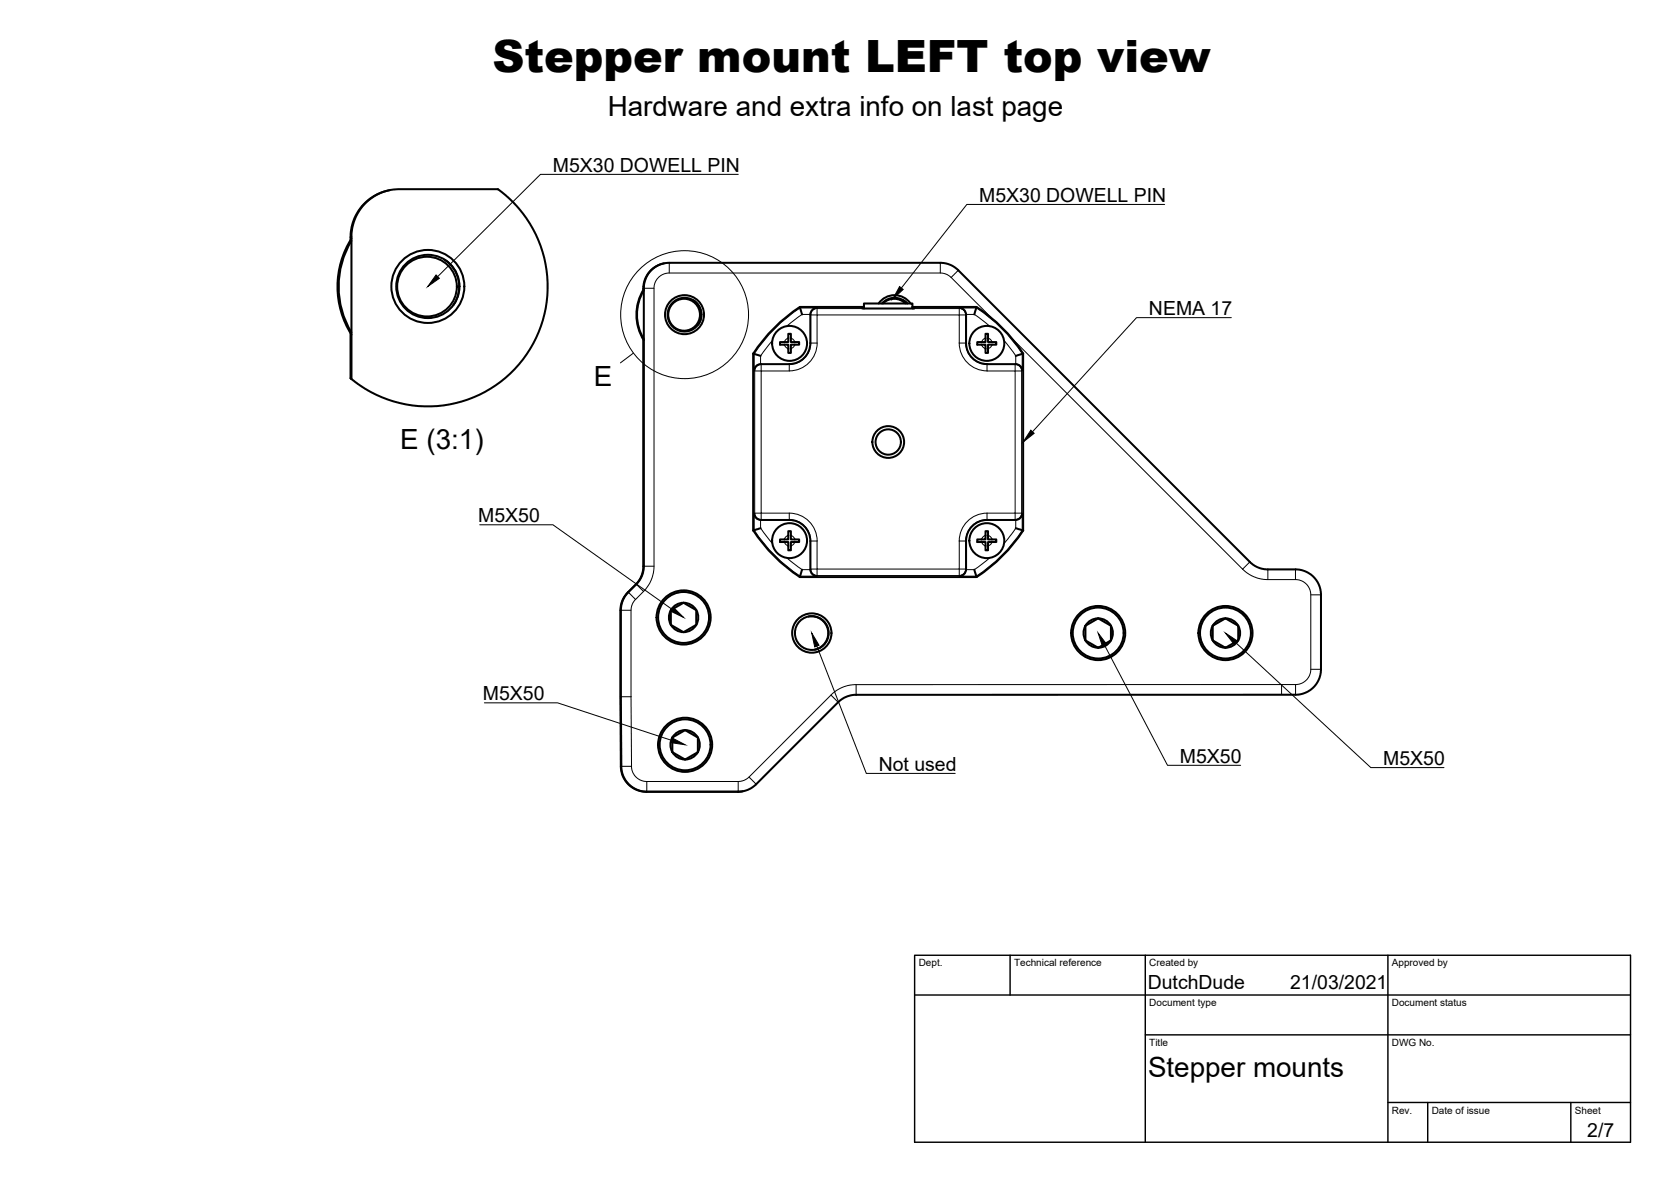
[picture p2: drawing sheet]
<svg xmlns="http://www.w3.org/2000/svg" width="420mm" height="297mm" viewBox="0 0 420 297" stroke-linecap="round" stroke-linejoin="round" font-family="sans-serif">
<!-- layer: Visible -->
<g fill="none" stroke="#000" stroke-width=".51">
<path d="M88.4 59.9a22.5 22.5 0 0 0 0 24.2M91.7 51.3a12.1 12.1 0 0 1 8.7-3.8h24.8l3.5 3a30.1 30.1 0 0 1 1.2 41.7 30.1 30.1 0 0 1-41.5 3v-35.7a12 12 0 0 1 3.3-8.2zM98 47.8l-1.5 .3-2.2 1-1.8 1.3-1.4 1.3-1.4 2.1-1 2.2-.5 2.2-.1 2.1M88.4 60.5a22.2 22.2 0 0 0 0 23.1M111.8 65.2a8.1 8.1 0 0 1 2.2 11.5M161.9 73a11.8 11.8 0 0 0 0 12.2M161.9 72.6a12 12 0 0 0 0 12.9M163.5 68.1l1.9-1.4 1.5-.5 1.1-.2h68.7l1.7 .4 1.3 .6 1.2 .8 73.6 73.6 1.5 1.1 1.8 .5 9.4 .2 1.8 .8 1.5 1.2 1.2 2 .4 2v19.3l-.3 1.7-.5 1.2-.8 1.1-1.6 1.3-1.2 .5-1.6 .3-112.1 .1-1.8 .7-1.5 1.1-20.7 20.7-2.1 1.3-2 .5h-23.6l-1.7-.4-1.3-.6-1.1-.8-.8-.9-.7-1.4-.4-1.7-.2-39.8 .2-1.8 .7-1.5 3.7-4.1 .8-1.4 .3-1.5 .1-71 .4-1.9zM167 66.2l-2.3 .9-1.6 1.5-1.1 2.1-.2 2.1M174.4 75.5a4.3 4.3 0 0 1 1.2 6.1M201.1 77.1a40.6 40.6 0 0 0-11.7 11.8M201.7 79l-.6-1.9h15.7v.4h13v-.4h15.7l-.5 1.9"/>
<path d="M205.3 77.4a1.7 1.7 0 0 0-1.5 1.7v7.1M216.8 77.4h.4M216.8 77.1h.4M217.2 77.5v-1.2h12.2v1.2M220.9 76.3a4.9 4.9 0 0 1 8 0M221.8 76.3a4.2 4.2 0 0 1 6.3 0M222 76.3a4 4 0 0 1 5.6 0M227.2 75.5l.9 .8M229.4 77.4h.4M229.4 77.1h.4M229.4 77.1h.1M241.3 77.4a1.7 1.7 0 0 1 1.6 1.7v7.1"/>
<path d="M245.6 77.1a40.6 40.6 0 0 1 11.7 11.8M88.1 83.8v11.2l.3 .2M161.8 85.4v57.4l-.8 2.5-.8 1.2-3 3.2-.8 1.4-.4 1.5v22.5l.2 18.8 .8 1.9 1 1.3 1.6 1.2 1.8 .6 25.4-.1M189.4 88.9l1.8 .5M189.4 88.9v44.4l1.8-.6M191.3 91.5a1.68 1.68 0 0 0-1.7 1.6M191.3 91.5h7.2M191.3 91.5h.1M198.2 83.9h.2a.43 .43 0 0 1 .5 .1 .43 .43 0 0 1 0 .6v1.4h1.3a.49 .49 0 0 1 .6 0 .49 .49 0 0 1 .1 .6h-2v1.4a.48 .48 0 0 1-.1 .6 .48 .48 0 0 1-.6 .1v-2.1h-1.4a.48 .48 0 0 1-.6 0 .48 .48 0 0 1-.1-.6h2.1zM203.8 86.2a5.3 5.3 0 0 1-5.3 5.3M242.9 86.2a5.3 5.3 0 0 0 5.3 5.3M245.7 86h2.1v-1.4a.47 .47 0 0 1 0-.6 .47 .47 0 0 1 .6-.1v2.1h1.4a.48 .48 0 0 1 .6 0 .48 .48 0 0 1 .1 .6h-2.1v1.4a.47 .47 0 0 1 0 .6 .47 .47 0 0 1-.6 .1v-2.1h-1.4a.48 .48 0 0 1-.6 0 .48 .48 0 0 1-.1-.6z"/>
<path d="M248.2 91.5h7.2a1.65 1.65 0 0 1 1.6 1.6M257.3 88.9l-1.9 .5M257.3 88.9v44.4M189.4 133.3a40.6 40.6 0 0 0 11.7 11.7M189.6 129.1a1.68 1.68 0 0 0 1.7 1.6h7.2a5.3 5.3 0 0 1 5.3 5.2v7.2M191.3 130.6h.1M198.2 133.5h.2a.43 .43 0 0 1 .5 .1 .43 .43 0 0 1 0 .6v1.4h1.3a.49 .49 0 0 1 .6 0 .49 .49 0 0 1 .1 .6h-2v1.4a.49 .49 0 0 1-.1 .6 .49 .49 0 0 1-.6 .1v-2.1h-1.4a.48 .48 0 0 1-.6 0 .48 .48 0 0 1-.1-.6h2.1zM247.8 133.5h.1a.43 .43 0 0 1 .6 .1 .43 .43 0 0 1-.1 .6v1.4h1.4a.48 .48 0 0 1 .6 0 .48 .48 0 0 1 .1 .6h-2.1v1.4a.48 .48 0 0 1 0 .6 .48 .48 0 0 1-.6 .1v-2.1h-1.4a.48 .48 0 0 1-.6 0 .48 .48 0 0 1-.1-.6h2.1zM255.3 130.7h-7.1a5.3 5.3 0 0 0-5.3 5.2v7.2M255.4 132.7l1.9 .6M255.4 130.6h-.1M257 129.1a1.67 1.67 0 0 1-1.6 1.6"/>
<path d="M257.3 133.3a40.6 40.6 0 0 1-11.7 11.7M168.7 153.3v3.7M168.7 153.3l2.1-1.2a1.18 1.18 0 0 1 1.8-.2l1.4 .8a1.23 1.23 0 0 1 1.1 1.5v1.6a1.2 1.2 0 0 1-.8 1.6l-1.4 .9a1.24 1.24 0 0 1-2 0l-2.2-1.3M168.7 153.3l-.5 1.6 .1 1.1 .4 1M168.7 153.3a3.7 3.7 0 0 1 5.6-1 3.7 3.7 0 0 1 0 5.7 3.7 3.7 0 0 1-5.6-1M201.1 145h44.4M201.7 143.2l-.6 1.8M203.3 154.9a4.2 4.2 0 0 1 4.9 3.4 4.2 4.2 0 0 1-3.3 5M203.8 143.1v.1M203.8 143.1a1.68 1.68 0 0 0 1.5 1.7M242.9 143.1a1.68 1.68 0 0 1-1.6 1.7M242.9 143.1v.1"/>
<path d="M245 143.2l.5 1.8M272.9 157.3l2.2-1.3a1.2 1.2 0 0 1 1.8-.2l1.4 .8a1.25 1.25 0 0 1 1 1.7v1.5a1.22 1.22 0 0 1-.7 1.6l-1.5 .8a1.13 1.13 0 0 1-1.8 .1l-1.4-.8a1.13 1.13 0 0 1-1-1.5zM304.9 157.3l2.2-1.3a1.2 1.2 0 0 1 1.8-.2l1.4 .8a1.25 1.25 0 0 1 1 1.7v1.5a1.22 1.22 0 0 1-.7 1.6l-1.5 .8a1.13 1.13 0 0 1-1.8 .1l-1.4-.8a1.11 1.11 0 0 1-1-1.5zM169.1 185.3l2.1-1.2a1.2 1.2 0 0 1 1.8-.2l1.4 .8a1.23 1.23 0 0 1 1.1 1.5v1.6a1.19 1.19 0 0 1-.8 1.6l-1.4 .9a1.22 1.22 0 0 1-2 0l-1.3-.7a1.13 1.13 0 0 1-.9-1.5z"/>
<circle cx="107.4" cy="72" r="7.5"/>
<circle cx="107.6" cy="72" r="9.2"/>
<circle cx="107.6" cy="72" r="7.9"/>
<circle cx="172" cy="79.1" r="4"/>
<circle cx="172.1" cy="79.1" r="4.9"/>
<circle cx="172.1" cy="79.1" r="4.2"/>
<circle cx="198.5" cy="86.3" r="4.4"/>
<circle cx="248.1" cy="86.3" r="4.4"/>
<circle cx="223.3" cy="111.1" r="3.2"/>
<circle cx="223.3" cy="111.1" r="4"/>
<circle cx="198.5" cy="135.9" r="4.4"/>
<circle cx="248.1" cy="135.9" r="4.4"/>
<circle cx="171.9" cy="155.2" r="6.4"/>
<circle cx="171.9" cy="155.2" r="6.8"/>
<circle cx="204.1" cy="159.1" r="4.9"/>
<circle cx="204.1" cy="159.1" r="4.2"/>
<circle cx="276.1" cy="159.1" r="6.4"/>
<circle cx="276.1" cy="159.1" r="3.7"/>
<circle cx="276.1" cy="159.1" r="6.8"/>
<circle cx="308.1" cy="159.1" r="6.4"/>
<circle cx="308.1" cy="159.1" r="3.7"/>
<circle cx="308.1" cy="159.1" r="6.8"/>
<circle cx="172.3" cy="187.2" r="6.4"/>
<circle cx="172.3" cy="187.2" r="3.7"/>
<circle cx="172.3" cy="187.2" r="6.8"/>
</g>
<!-- layer: Visible Narrow -->
<g fill="none" stroke="#000" stroke-width=".25">
<path d="M161.8 72.5h.1M161.8 72h.1M161.9 72.4h2.5M168.3 66v2.6M201.2 77.4h4.1l.1 .1h35.8l.1-.1h4.2a39.6 39.6 0 0 1 11.5 11.5v4.2l-.1 .1v35.8M201.2 77.4a40.1 40.1 0 0 0-11.6 11.5l.2 4.3-.2 40a40.3 40.3 0 0 0 11.6 11.6M203.8 79h-2.1l-3.8 2.9M203.8 79.1v7.1M205.5 77.5a1.55 1.55 0 0 0-1.6 1.6h1.5v-1.6M236.4 66v2.6M239.2 69.7l-1.1-.7-1.5-.4h-68.5l-1.6 .5-1.3 1.1-.5 .9-.3 1.1v70.7l-.3 2-.8 1.8-1 1.5-2.7 2.6-.6 1.1-.3 .9v22.3M239.2 69.7l10.4 10.5"/>
<path d="M241 67.9l-1.8 1.8M241.2 77.5a1.52 1.52 0 0 1 1.6 1.6h-1.6v-1.6M242.9 79h2.1l3.8 2.9M242.9 79.1v7.1M190.3 92.1l1.1-.5v1.6h-1.6zM191.2 89.4v2.1M191.3 91.5h7.2M194.2 85.6l-2.9 3.8M197.2 86.6a1.34 1.34 0 0 0 1 1M198.2 85a1.34 1.34 0 0 0-1 1M198.5 93.2h-7.1v35.8h7.1M198.9 85a1.34 1.34 0 0 1 .9 1"/>
<path d="M199.8 86.6a1.34 1.34 0 0 1-.9 1M203.8 86.2h1.6v-7.1h35.8v7.1h1.6M203.8 86.2a5.5 5.5 0 0 1-5.3 5.4v1.6M205.5 86.2a7 7 0 0 1-7 7M241.2 86.2a7 7 0 0 0 7 7M242.8 86.2a5.4 5.4 0 0 0 5.4 5.4v1.6M246.8 86.6a1.34 1.34 0 0 0 1 1M247.8 85a1.34 1.34 0 0 0-1 1M248.2 93.2h7v35.8h-7M248.2 91.5h7.1M248.4 85a1.34 1.34 0 0 1 1 1M249.4 86.6a1.34 1.34 0 0 1-1 1"/>
<path d="M252.5 85.6l2.9 3.8v2.1M254.2 84.8l58.2 58.2M256.9 93.2a1.55 1.55 0 0 0-1.7-1.6v1.6h1.7M189.8 128.9l1.6 .1v1.6a1.62 1.62 0 0 1-1.6-1.7zM191.2 130.7v2M191.3 132.7l2.9 3.8M191.3 130.7h7.2M197.2 136.2a1.34 1.34 0 0 0 1 1M198.2 134.6a1.34 1.34 0 0 0-1 .9M198.5 129v1.5a5.6 5.6 0 0 1 5.4 5.5h1.5v7h35.8v-7M198.5 129a7 7 0 0 1 7 6.9M198.9 134.6a1.34 1.34 0 0 1 .9 .9"/>
<path d="M199.8 136.2a1.34 1.34 0 0 1-.9 1M203.8 136v7.2h-2.1l-3.8-3M242.9 136v7.2h2.1l3.8-3M246.8 136.2a1.34 1.34 0 0 0 1 1M247.8 134.6a1.34 1.34 0 0 0-1 .9M248.2 130.6l7.1 .1M248.2 129v1.6M248.2 130.6v.1M248.2 129a7 7 0 0 0-7 6.9M248.2 130.6a5.5 5.5 0 0 0-5.4 5.4h-1.6M248.4 134.6a1.34 1.34 0 0 1 1 .9M249.4 136.2a1.34 1.34 0 0 1-1 1"/>
<path d="M255.4 130.7v2l-2.9 3.8M256.9 129l.1 .1v4.1a40.3 40.3 0 0 1-11.5 11.6h-4.2l-.1-.2h-35.8l-.1 .2h-4.1M256.9 128.9a1.55 1.55 0 0 1-1.7 1.6v-1.5h1.7M157.9 148.9h.1M158 148.8l1.8 1.9M158.7 153.4h-2.7M159.9 146.8v.1M160 146.8l1.8 1.8M164.4 142.3h-2.6M203.8 143h1.6v1.6a1.66 1.66 0 0 1-1.6-1.6zM241.2 143h1.6a1.48 1.48 0 0 1-1.6 1.6zM312.4 143l2.3 1.7 2.5 .8 9.6 .3 1.4 .7 1 1.3 .4 1.5v19.1l-.2 1-.4 .9-1.4 1.2-1.6 .5-112 .1-2.6 .8-2 1.3-21.1 21.1-1 .7-1.5 .4h-23.4l-1.2-.3-1-.6-1-1.1-.4-1.5-.1-17.8"/>
<path d="M314.3 141.2l-1.9 1.8M318.8 143.1v2.6M325.7 143.1v2.6M329.6 149.5h2.5M158.7 175.1h-2.7M208.9 174.7l1.8 1.8M215.3 172v2.6M322.2 172v2.6M325.8 172v2.6M329.6 168.2h2.5M158.8 192.6h-2.7M162.5 199h.1"/>
<path d="M162.6 196.4v2.6M185.5 199h.1M185.6 196.4v2.6M188.3 195.3l1.8 1.8"/>
</g>
<!-- layer: TitleBlock -->
<path d="M230 240.1h180v46.9h-180zM230 250h180M254 240.1v9.9M288 240.1v46.9M349 240.1v46.9M288 260.1h122M349 277.1h61M359 277.1v9.9M395 277.1v9.9" fill="none" stroke="#000" stroke-width=".36"/>
<!-- layer: Annotations -->
<path d="M109.6 69.1l.9 .8-2.9 2.1zM226.2 72l.9 .7-2.6 2.4zM259.2 108.1l.8 .8-2.7 2.2zM169.4 152.7l2.5 2.5-3.2-1.6zM204.1 159.1l1.8 3-1 .5zM276.1 159.1l2.2 2.8-1.1 .6zM308.1 159.1l3 1.9-.8 .9zM169.1 185.5l3.2 1.7-3.5-.6z" fill="#000" stroke="#000" stroke-width=".25"/>
<g fill="none" stroke="#000" stroke-width=".25">
<path d="M185.6 43.8h-49.7l-25.9 25.7M292.8 51.4h-49.7l-16.4 21M309.6 79.8h-23.8l-26.2 28.7M159.3 88.7l-3.3 2.5M120.6 131.9h18.4l30 21.2M121.8 176.6h18.4l28.8 9.5M205.4 162.4l12.4 32h22.4M277.7 162.2l15.9 30.1h18.4M310.7 161.5l34 31.4h18.4"/>
<circle cx="172.1" cy="79.1" r="16.1"/>
</g>
<text font-size="11.2" x="123.8" y="18.2">Stepper mount LEFT top view</text>
<g font-size="7">
<text x="152.8" y="29.1">Hardware and extra info on last page</text>
<text x="149.3" y="96.9">E</text>
<text x="100.6" y="112.8">E (3:1)</text>
<text x="288.7" y="270.6">Stepper mounts</text>
</g>
<g font-size="4.9">
<text x="139" y="43.1">M5X30 DOWELL PIN</text>
<text x="246.2" y="50.7">M5X30 DOWELL PIN</text>
<text x="288.9" y="79.1">NEMA 17</text>
<text x="120.3" y="131.2">M5X50</text>
<text x="121.4" y="175.9">M5X50</text>
<text x="296.7" y="191.6">M5X50</text>
<text x="221" y="193.7">Not used</text>
<text x="347.8" y="192.2">M5X50</text>
<text x="288.6" y="248.5">DutchDude</text>
<text x="324.4" y="248.6">21/03/2021</text>
<text x="399.1" y="285.8">2/7</text>
</g>
<g font-size="2.5">
<text x="231" y="242.9">Dept.</text>
<text x="255" y="242.9">Technical reference</text>
<text x="289" y="242.9">Created by</text>
<text x="350" y="242.9">Approved by</text>
<text x="289" y="252.8">Document type</text>
<text x="350" y="252.8">Document status</text>
<text x="289" y="262.9">Title</text>
<text x="350" y="262.9">DWG No.</text>
<text x="350" y="279.9">Rev.</text>
<text x="360" y="279.9">Date of issue</text>
<text x="396" y="279.9">Sheet</text>
</g>
</svg>
